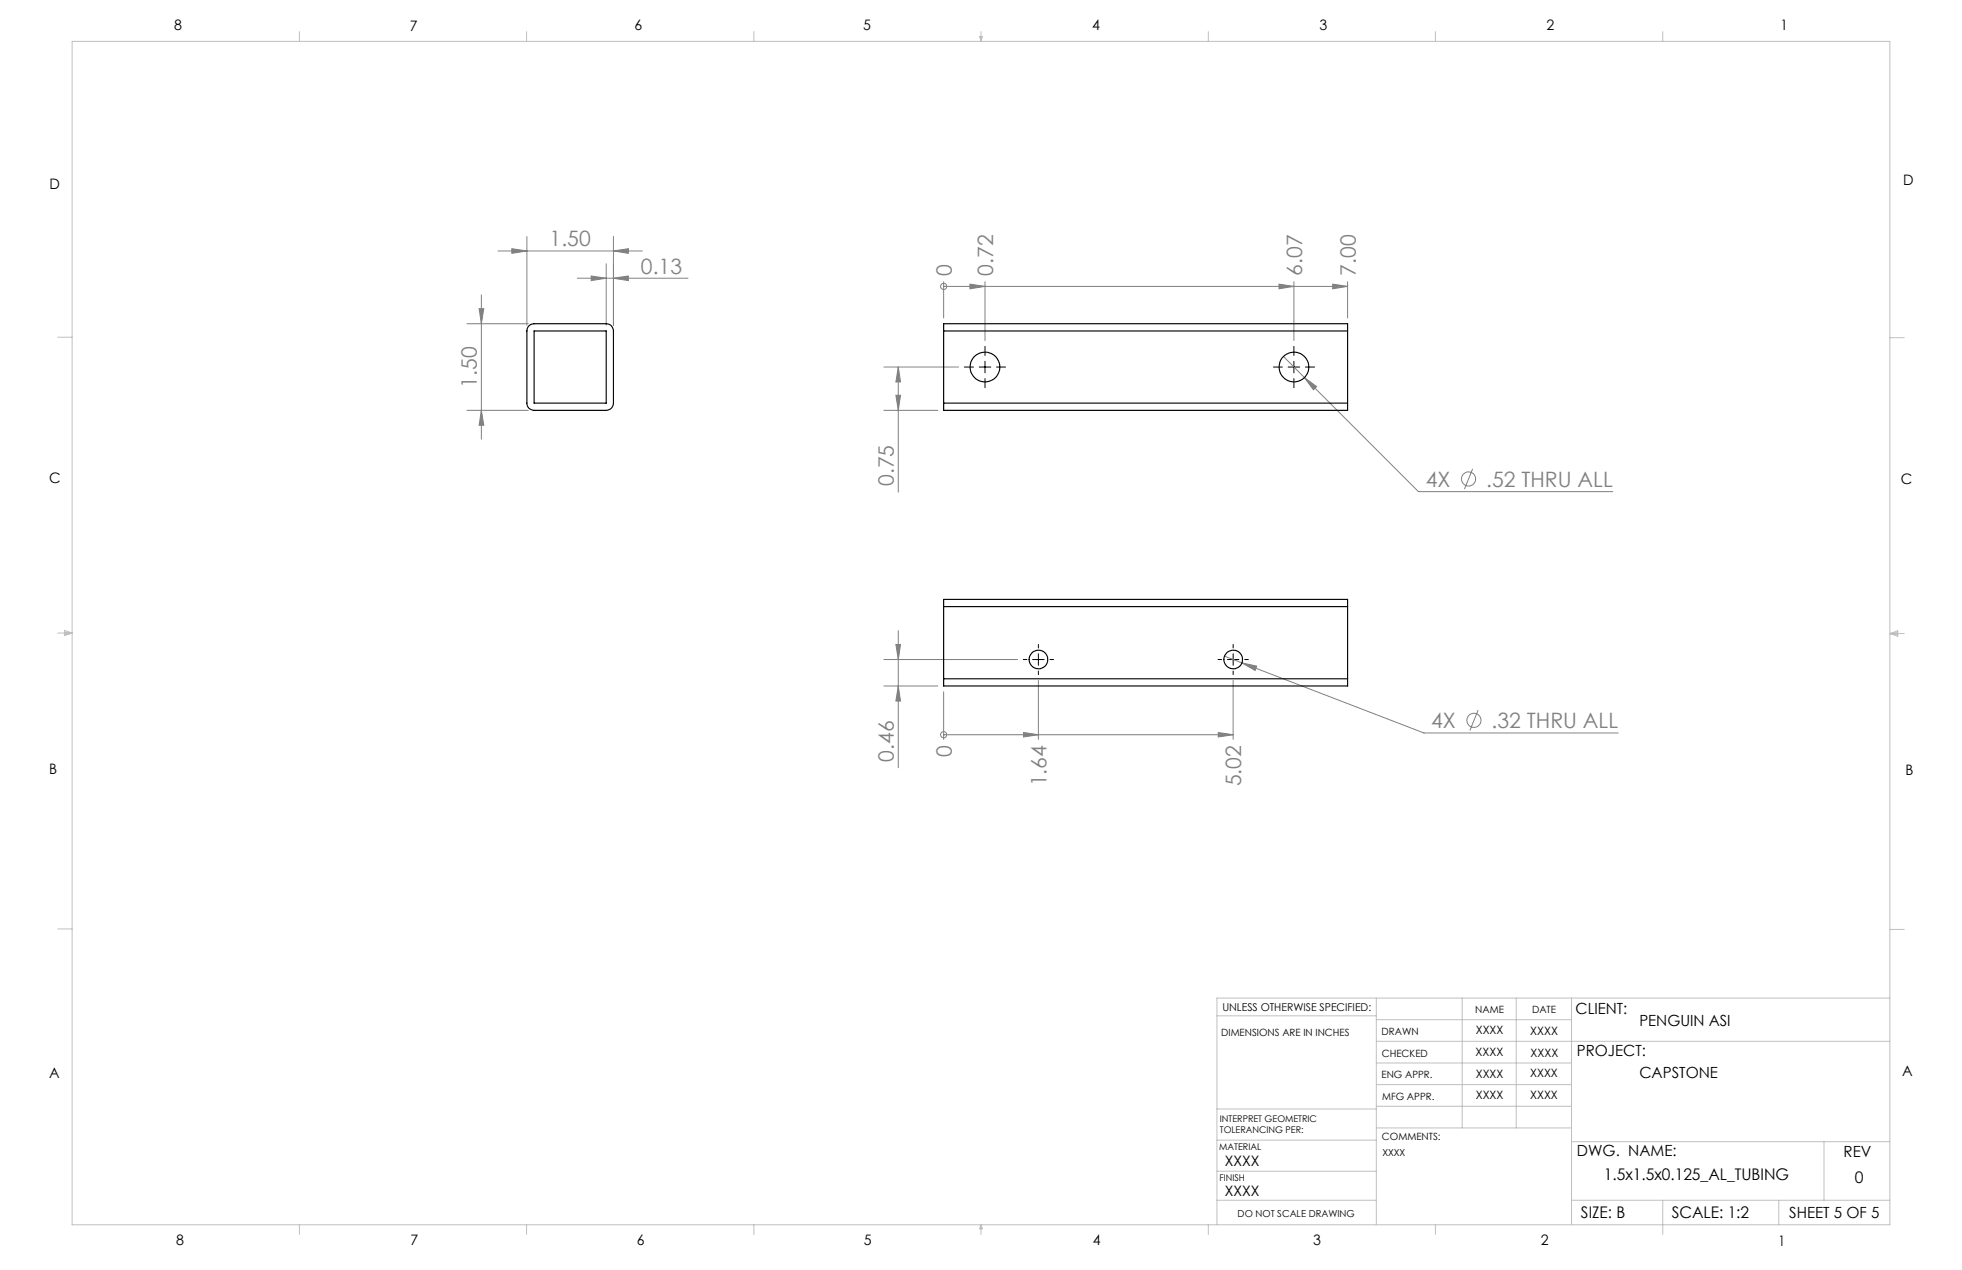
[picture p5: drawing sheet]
<svg xmlns="http://www.w3.org/2000/svg" width="432mm" height="279mm" viewBox="0 0 432 279" stroke-linecap="round" stroke-linejoin="round" font-family="sans-serif">
<g fill="none" stroke="#808080" stroke-width=".22">
<path d="M109.6 55.2h31.8M112.6 54.7l3.4 .5-3.4 .5zM116 52v19.5M133.4 58v13.5M135 55.2l3.3-.5v1zM135 52v19.5M102.8 71.2h13.5M105.4 67.9h1.1l-.6 3.3zM105.9 64.9v31.7M127.1 61.2h24.3M130.1 60.7l3.3 .5-3.3 .5zM135 61.2l3.3-.5v1z"/>
<path d="M207.7 63h.1M207.7 62v8M207.7 63h88.9M213.5 62.5l3.3 .5-3.3 .5zM216.8 62v12.9M281.5 62.5l3.3 .5-3.3 .5zM282.5 78.4l4.6 4.7M284.8 62v12.9M293.3 62.5l3.3 .5-3.3 .5zM296.6 62v8M102.8 90.3h13.5M105.9 90.3l.6 3.3h-1.1z"/>
<path d="M194.5 90.3h11.9M194.5 80.8h16.5M197.2 87h1l-.5 3.3zM197.7 80.8v27.5M197.7 80.8l.5 3.2h-1zM287.1 83.1l2.7 2-.7 .7zM287.1 83.1l25.1 25.1h42.7M324.1 103.2l-1.8 4.4M197.7 138.7v30.2M194.5 150.9h11.9M194.5 145.1h29.4M197.2 141.8h1l-.5 3.3z"/>
<path d="M197.7 150.9l.5 3.3h-1zM207.7 152.2v10.5M228.5 149.7v13M269.5 144.4l43.9 16.9h42.7M271.4 149.7v13M273.3 145.8l3.3 .7-.4 1zM325.3 156.2l-1.8 4.5M207.7 161.6h.1M207.7 161.6h63.7M225.2 161.1l3.3 .5-3.3 .5zM268.1 161.1l3.3 .5-3.3 .5z"/>
<circle cx="207.7" cy="63" r=".67"/>
<circle cx="323.2" cy="105.4" r="1.55"/>
<circle cx="324.4" cy="158.5" r="1.56"/>
<circle cx="207.7" cy="161.6" r=".68"/>
</g>
<g fill="none" stroke="#000" stroke-width=".22">
<path d="M216.8 76.2v2M216.8 79.5v2.5M284.8 76.2v2M284.8 79.5v2.5M212.2 80.8h2M215.5 80.8h2.6M216.8 83.3v2M219.3 80.8h2M280.2 80.8h2M283.5 80.8h2.5M284.8 83.3v2M287.3 80.8h2"/>
<path d="M225.2 145.1h.8M227.3 145.1h2.5M228.5 141.8v.8M228.5 143.8v2.6M228.5 147.6v.8M231.1 145.1h.8M268.1 145.1h.8M270.1 145.1h2.6M271.4 141.8v.8M271.4 143.8v2.6M271.4 147.6v.8M273.9 145.1h.8"/>
</g>
<g fill="none" stroke="#c0c0c0" stroke-width=".22">
<path d="M15.9 9.1h400v260.4h-400zM65.9 6.9v2.2M115.9 6.9v2.2M165.9 6.9v2.2M215.6 8h.6l-.3 1.1zM215.7 8l.2 1.1M215.9 6.9v2.2M216 8l-.1 1.1M265.9 6.9v2.2M315.9 6.9v2.2M365.9 6.9v2.2M12.7 74.2h3.2"/>
<path d="M415.9 74.3h3.2M12.7 139.3h3.2M14.2 139.1l1.7 .2M14.2 138.7l1.7 .6-1.7 .5zM15.9 139.3l-1.7 .3M415.9 139.4h3.2M415.9 139.4l1.8-.6v1.2zM415.9 139.4l1.8 .3M417.7 139.2l-1.8 .2M12.7 204.4h3.2M302.9 219.6v49.9M321.8 219.6v28.5"/>
<path d="M333.7 219.6v28.5M345.9 219.6v49.9M415.9 204.5h3.2M415.9 219.6h-148.1v49.9M267.8 223.5h35.1M302.9 229.1h113M302.9 233.9h43M302.9 224.3h43M302.9 238.6h43M267.8 257.7h35.1M267.8 250.8h35.1M267.8 244h35.1"/>
<path d="M302.9 248.1h43M302.9 243.4h43M345.9 251.2h70M401.4 251.2v12.9M65.9 269.5v2.1M115.9 269.5v2.1M165.9 269.5v2.1M215.9 269.5v2.1M215.9 269.5l.3 .8h-.6zM265.9 269.5v2.1M267.8 264.1h35.1M315.9 269.5v2.1"/>
<path d="M345.9 264.1h70M365.9 264.1v7.5M391.5 264.1v5.4"/>
</g>
<g fill="#808080">
<path d="M213.5 62.5l3.3 .5-3.3 .5zM281.5 62.5l3.3 .5-3.3 .5zM293.3 62.5l3.3 .5-3.3 .5z"/>
<path d="M225.2 161.1l3.3 .5-3.3 .5zM268.1 161.1l3.3 .5-3.3 .5z"/>
<path d="M112.6 54.7l3.4 .5-3.4 .5zM135 55.2l3.3-.5v1zM130.1 60.7l3.3 .5-3.3 .5zM135 61.2l3.3-.5v1zM287.1 83.1l2 2.7 .7-.7zM273.3 145.8l2.9 1.7 .4-1z"/>
<path d="M197.2 87h1l-.5 3.3zM197.7 80.8l.5 3.2h-1z"/>
<path d="M197.7 150.9l.5 3.3h-1zM197.2 141.8h1l-.5 3.3z"/>
<path d="M105.4 67.9h1.1l-.6 3.3zM105.9 90.3l.6 3.3h-1.1z"/>
</g>
<g fill="none" stroke="#000" stroke-width=".25">
<path d="M116.4 71.7l.5-.4 .6-.1h15.9a1.57 1.57 0 0 1 1.6 1.6v15.9a1.57 1.57 0 0 1-1.6 1.6h-15.9a1.57 1.57 0 0 1-1.5-1.6v-15.9l.1-.6zM117.5 72.8h15.9v15.9h-15.9zM207.7 72.8v-1.6h88.9v1.6M207.7 72.8h88.9M207.7 72.8v15.9M296.6 72.8v15.9M207.7 88.7v1.6h88.9v-1.6M207.7 88.7h88.9M207.7 133.5v-1.6h88.9v1.6M207.7 133.5v15.8M207.7 133.5h88.9M296.6 133.5v15.8"/>
<path d="M207.7 149.3v1.6h88.9v-1.6M207.7 149.3h88.9"/>
<circle cx="216.8" cy="80.8" r="3.3"/>
<circle cx="284.8" cy="80.8" r="3.3"/>
<circle cx="228.5" cy="145.1" r="2.06"/>
<circle cx="271.4" cy="145.1" r="2.06"/>
</g>
<g font-size="4.7" fill="#808080">
<text x="121" y="54.2">1.50</text>
<text x="141.1" y="60.2">0.13</text>
<text x="209.5" y="60.7" transform="rotate(-90 209.5 60.7)">0</text>
<text x="218.5" y="60.7" transform="rotate(-90 218.5 60.7)">0.72</text>
<text x="286.6" y="60.7" transform="rotate(-90 286.6 60.7)">6.07</text>
<text x="298.4" y="60.7" transform="rotate(-90 298.4 60.7)">7.00</text>
<text x="105" y="85.3" transform="rotate(-90 105 85.3)">1.50</text>
<text x="196.7" y="106.9" transform="rotate(-90 196.7 106.9)">0.75</text>
<text x="313.8" y="107.1">4X</text>
<text x="327.1" y="107.1">.52 THRU ALL</text>
<text x="315" y="160.2">4X</text>
<text x="328.3" y="160.2">.32 THRU ALL</text>
<text x="196.7" y="167.6" transform="rotate(-90 196.7 167.6)">0.46</text>
<text x="209.5" y="166.5" transform="rotate(-90 209.5 166.5)">0</text>
<text x="230.3" y="173" transform="rotate(-90 230.3 173)">1.64</text>
<text x="273.2" y="173" transform="rotate(-90 273.2 173)">5.02</text>
</g>
<g font-size="3.5">
<text x="353" y="259.6">1.5x1.5x0.125_AL_TUBING</text>
<text x="408.2" y="260.2">0</text>
<text x="347.9" y="268">SIZE: B</text>
<text x="367.9" y="268">SCALE: 1:2</text>
</g>
<g font-size="3.4">
<text x="346.8" y="223.1">CLIENT:</text>
<text x="360.8" y="225.8">PENGUIN ASI</text>
<text x="347.1" y="232.3">PROJECT:</text>
<text x="360.8" y="237.1">CAPSTONE</text>
<text x="347.1" y="254.2">DWG. NAME:</text>
<text x="405.7" y="254.5">REV</text>
<text x="393.8" y="267.9">SHEET 5 OF 5</text>
</g>
<g font-size="3.2">
<text x="38.3" y="6.7">8</text>
<text x="90.2" y="6.7">7</text>
<text x="139.7" y="6.5">6</text>
<text x="190" y="6.5">5</text>
<text x="240.4" y="6.5">4</text>
<text x="290.4" y="6.7">3</text>
<text x="340.4" y="6.5">2</text>
<text x="391.9" y="6.7">1</text>
<text x="10.9" y="41.6">D</text>
<text x="418.9" y="40.7">D</text>
<text x="10.9" y="106.3">C</text>
<text x="418.4" y="106.4">C</text>
<text x="10.8" y="170.2">B</text>
<text x="419.4" y="170.6">B</text>
<text x="10.8" y="237.2">A</text>
<text x="418.6" y="236.8">A</text>
<text x="269.6" y="256.5">XXXX</text>
<text x="269.6" y="263.2">XXXX</text>
<text x="38.8" y="273.8">8</text>
<text x="90.4" y="273.8">7</text>
<text x="140.2" y="273.8">6</text>
<text x="190.1" y="273.9">5</text>
<text x="240.5" y="273.8">4</text>
<text x="289" y="273.9">3</text>
<text x="339.1" y="273.8">2</text>
<text x="391.4" y="274.1">1</text>
</g>
<g font-size="2.5">
<text x="324.8" y="227.6">XXXX</text>
<text x="336.8" y="227.7">XXXX</text>
<text x="324.8" y="232.3">XXXX</text>
<text x="336.8" y="232.5">XXXX</text>
<text x="324.8" y="237.1">XXXX</text>
<text x="336.8" y="237">XXXX</text>
<text x="324.8" y="241.9">XXXX</text>
<text x="336.8" y="241.8">XXXX</text>
</g>
<text font-size="2.4" x="269" y="222.4">UNLESS OTHERWISE SPECIFIED:</text>
<g font-size="2.2">
<text x="268.8" y="228">DIMENSIONS ARE IN INCHES</text>
<text x="304.1" y="227.7">DRAWN</text>
<text x="324.7" y="222.9">NAME</text>
<text x="337.2" y="222.9">DATE</text>
<text x="304.1" y="232.6">CHECKED</text>
<text x="304" y="237.2">ENG APPR.</text>
<text x="304.2" y="241.9">MFG APPR.</text>
<text x="304.1" y="250.9">COMMENTS:</text>
</g>
<g font-size="2.1">
<text x="304.2" y="254.3">XXXX</text>
<text x="272.4" y="267.8">DO NOT SCALE DRAWING</text>
</g>
<g font-size="2">
<text x="268.5" y="246.8">INTERPRET GEOMETRIC</text>
<text x="268.5" y="249.4">TOLERANCING PER:</text>
<text x="268.3" y="252.9">MATERIAL</text>
<text x="268.4" y="259.7">FINISH</text>
</g>
</svg>
